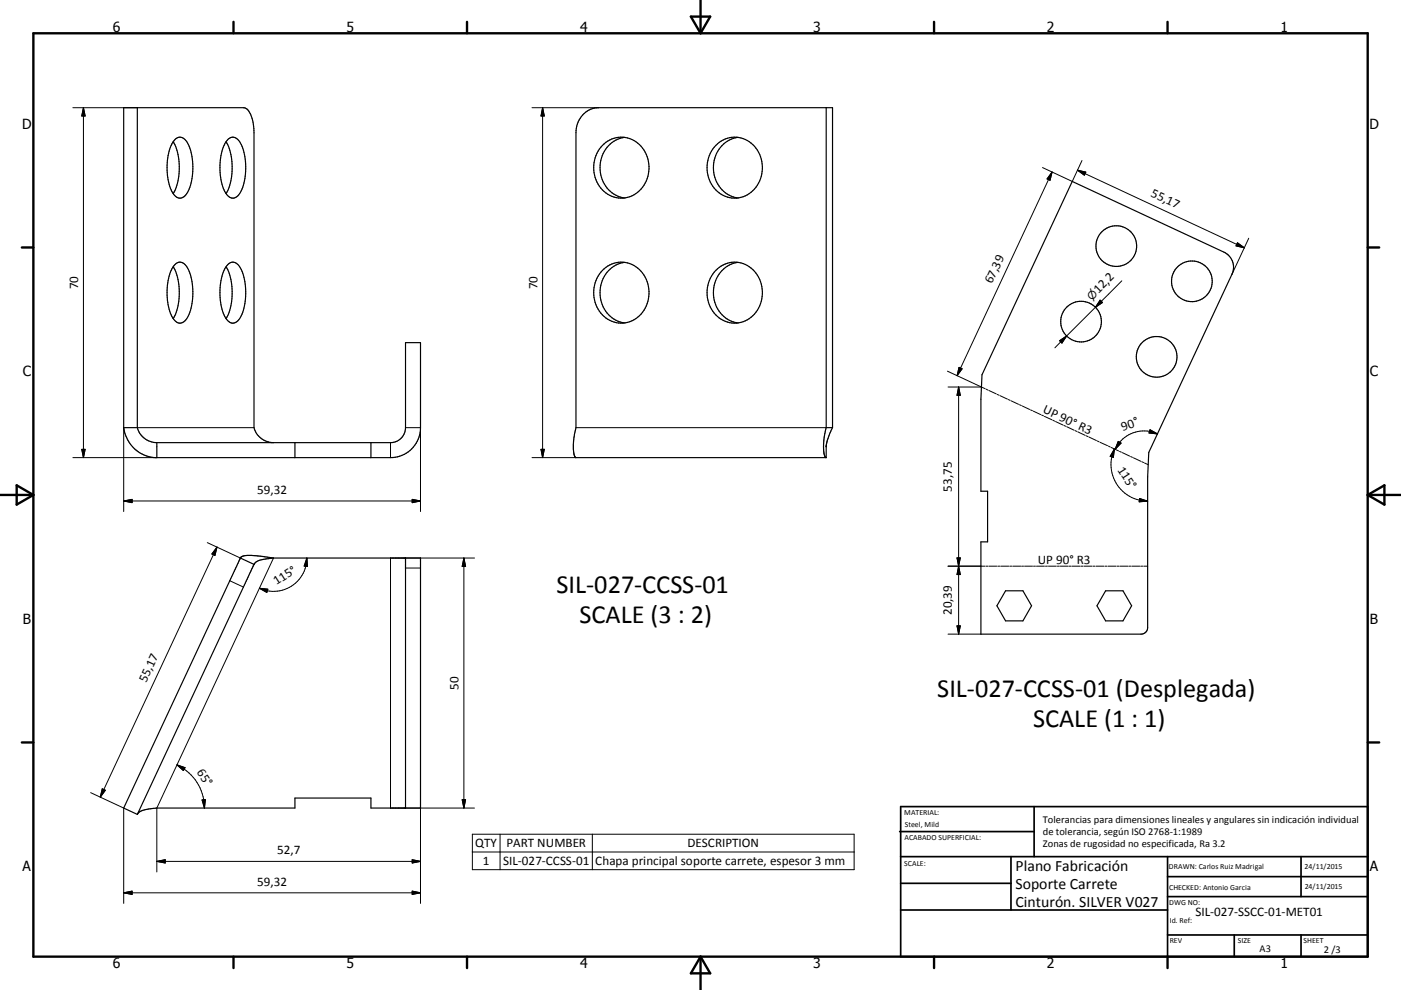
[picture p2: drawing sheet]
<svg xmlns="http://www.w3.org/2000/svg" width="420mm" height="297mm" viewBox="0 0 420 297" stroke-linecap="round" stroke-linejoin="round" font-family="sans-serif">
<g fill="none" stroke="#000" stroke-width=".36">
<path d="M41.2 32.3v96M175.1 34.1a6.2 6.2 0 0 1 4.4-1.8h70.1v96a15.4 15.4 0 0 0-1.9 5.5v3.5l-75.2-.1-.5-1.4-.1-2.5 .8-5v-88.5a7.7 7.7 0 0 1 2.4-5.7zM247.7 32.3v96M51.9 42.5a17.4 17.4 0 0 1 0 15.6M52.6 41.7a2.28 2.28 0 0 1 3.6 1.2 17.7 17.7 0 0 1-.2 15.2 2.24 2.24 0 0 1-2.2 1.3 2.24 2.24 0 0 1-2-1.5 17.2 17.2 0 0 1 .3-15.6zM67.8 42.5a17.4 17.4 0 0 1 0 15.6M68.5 41.7a2.27 2.27 0 0 1 3.6 1.2 17.7 17.7 0 0 1-.3 15.2 2.24 2.24 0 0 1-2.1 1.3 2.24 2.24 0 0 1-2.1-1.5 17.3 17.3 0 0 1 .3-15.6zM180.6 43.6a8 8 0 0 1 13.7 4.1 8.9 8.9 0 0 1-8.9 11.7 9.3 9.3 0 0 1-6.1-14.1zM187.2 41.2a9.4 9.4 0 0 0-5.2 15.2 8.1 8.1 0 0 0 5.2 3M214.6 43.6a8 8 0 0 1 13.6 4.1 8.9 8.9 0 0 1-8.8 11.7 9.3 9.3 0 0 1-6.1-14.1zM221.2 41.2a9.4 9.4 0 0 0-5.2 15.2 8 8 0 0 0 5.2 3M321.5 54.4l45.4 21.2a5 5 0 0 1 2.5 6.7l-25 53.4-.3 7.4v45.1a1.97 1.97 0 0 1-2 2.1h-48v-27.7h2v-15.2h-2v-27.6l.3-7.4z"/>
<path d="M52.4 79.5a2.11 2.11 0 0 1 3.6 .5 17.5 17.5 0 0 1 0 15.6 2.24 2.24 0 0 1-2.2 1.4 2.24 2.24 0 0 1-2-1.6 17.3 17.3 0 0 1 .3-15.6zM68.2 79.5a2.1 2.1 0 0 1 3.6 .5 17.5 17.5 0 0 1 0 15.6 2.24 2.24 0 0 1-2.1 1.4 2.24 2.24 0 0 1-2.1-1.6 17.3 17.3 0 0 1 .3-15.6zM187.2 78.7a9.4 9.4 0 0 0-5.2 15.2 8.1 8.1 0 0 0 5.2 3M221.2 78.7a9.3 9.3 0 0 0-5.2 15.2 8 8 0 0 0 5.2 3M51.9 80a17.4 17.4 0 0 1 0 15.6M67.8 80a17.4 17.4 0 0 1 0 15.6M180.6 81.1a8 8 0 0 1 13.7 4.1 8.9 8.9 0 0 1-8.9 11.7 9.3 9.3 0 0 1-6.1-14zM214.6 81.1a8 8 0 0 1 13.6 4.1 8.9 8.9 0 0 1-8.8 11.7 9.3 9.3 0 0 1-6.1-14zM37.1 128.3a10.2 10.2 0 0 0 9.5 9h70.5a9 9 0 0 0 9-9v-25.5h-4.5v25.5a4.5 4.5 0 0 1-4.5 4.5h-70.1M37.1 128.3v-96h35.9a3.2 3.2 0 0 1 2.4 2.7l.6 2.2 .2 2.6v88.5a6.1 6.1 0 0 0 5.8 4.5M37.1 128.3h4.1M41.2 128.3a6.1 6.1 0 0 0 5.8 4.5"/>
<path d="M47 132.8v4.5M88.4 132.8v4.5M111.2 132.8v4.5M247.7 128.3h1.9M247.7 128.3a13.7 13.7 0 0 0-.2 8.9l.1 .1M72.1 167.4h.1M72.1 167.4l-35 75 4.1 1.9M72.1 167.4l4.1 1.9M72.1 167.4l.5-.5 1.5-.3 2.7 .1 5.2 .7M76.1 169.3l-34.9 75M76.2 169.3h-.1M82 167.4h44.1v75h-14.9v-3h-22.8v3h-41.4l-3.3 .5a3.5 3.5 0 0 0-2.5 1.4"/>
<path d="M82 167.4l-2.9 .4a3.6 3.6 0 0 0-2.9 1.5M121.6 167.4v75M301.5 177.2h5.2l2.6 4.5-2.6 4.6h-5.2l-2.6-4.6zM331.5 177.2h5.2l2.6 4.5-2.6 4.6h-5.2l-2.6-4.6z"/>
<circle cx="334.7" cy="73.8" r="6.1"/>
<circle cx="324.1" cy="96.5" r="6.1"/>
<circle cx="357.3" cy="84.4" r="6.1"/>
<circle cx="346.8" cy="107.1" r="6.1"/>
</g>
<g fill="none" stroke="#000" stroke-width=".3">
<path d="M21.8 32.3h19.4M25 32.3v105M25 32.3l.5 2.5h-1zM159.5 32.3h20M162.7 32.3l.5 2.5h-1zM162.7 32.3v105M315.4 51.6l-28.5 61.1M315.4 51.6l-.6 2.5-.9-.4zM323 51.1l50.1 23.2M323 51.1l2.5 .5-.4 1zM324.4 48.2l-2.9 6.2-8.9-4.1M371 72.9l2.1 1.4-2.5-.5z"/>
<path d="M374.4 71.5l-5 10.8M328.4 92.2l-12.1 12.1M329.8 90l.7 .8-2.1 1.4zM336.3 84.3l-7.9 7.9M284.1 111.4l10.1 4.7M284.2 116.1h10M287.4 116.1v74.2M287.4 116.1l.5 2.5h-1zM287.5 110.2l.9 .4-1.5 2.1zM294.2 116.1l1.2 .5M295.6 116.7l.6 .3M296.5 117.2l2.2 1"/>
<path d="M299 118.3l.5 .3M299.8 118.7l2.2 1M302.3 119.9l.5 .2M317.7 102.2l2.1-1.4-1.4 2.1zM21.8 137.3h25.2M24.5 134.8h1l-.5 2.5zM37.1 128.3v25.2M41.2 128.3h35M117.1 132.8v4.5M121.6 128.3h4.5v25.2M159.5 137.3h13.2M162.2 134.8h1l-.5 2.5z"/>
<path d="M172.7 128.3h75M303.1 120.2l2.3 1.1M305.6 121.4l.6 .3M306.5 121.8l2.2 1M309 123l.5 .2M309.8 123.3l2.2 1.1M312.3 124.5l.6 .3M313.1 124.9l2.3 1M315.6 126.1l.6 .2M316.5 126.5l2.2 1M319 127.6l.5 .3M319.8 128l2.2 1.1"/>
<path d="M322.3 129.2l.6 .2M323.1 129.6l2.3 1M325.6 130.7l.6 .3M326.5 131.1l2.2 1.1M329 132.3l.5 .2M329.8 132.7l2.2 1M332.3 133.8l.6 .3M333.2 134.2l2.2 1.1M334.1 134.7a10.8 10.8 0 0 0-.2 8.7 10.9 10.9 0 0 0 7.7 6.6l2.5 .3M334.1 134.7l-.3 2.5-1-.3zM335.3 132.4l.8 .5-1.8 1.9zM335.6 135.4l.6 .3"/>
<path d="M336.5 135.8l2.2 1M339 137l.5 .2M339.8 137.3l2.2 1.1M342.3 138.5l.6 .3M343.1 138.9l1.2 .5M344.8 128.9l2.2 1.3-2.5-.3zM347 130.2a9.7 9.7 0 0 0-5.9-.7 9.4 9.4 0 0 0-5.4 3.2l-1.4 2.1M37.1 150.3l2.5-.5v1zM37.1 150.3h89M123.6 149.8l2.5 .5-2.5 .5zM341.7 149.6l2.4 .7-2.6 .3zM62.2 162.8l9.9 4.6"/>
<path d="M65.1 164.1l-35 75.1M65.1 164.1l-.7 2.5-.9-.4zM68.9 174.2l4.1 1.9M77.8 176.5l2.5 .3-.3 .9zM82 167.4l-35 75v19.2M92 167.4a9.8 9.8 0 0 1-1.9 5.9 10.1 10.1 0 0 1-10 3.9l-2.3-.7M92 167.4l.2 2.6-1-.2zM121.6 170.4h4.5M139.1 167.4v75M139.1 167.4l.5 2.5h-1zM142.3 167.4h-25.2v75h25.2M284.2 169.9h11.1"/>
<path d="M286.9 167.4h1l-.5 2.5zM287.4 169.9l.5 2.5h-1zM295.6 169.9h.6M296.5 169.9h2.3M299.1 169.9h.6M300 169.9h2.4M302.7 169.9h.6M303.6 169.9h2.4M306.3 169.9h.6M307.2 169.9h2.4M309.9 169.9h.5M310.7 169.9h2.4"/>
<path d="M313.4 169.9h.6M314.3 169.9h2.4M317 169.9h.6M317.9 169.9h2.4M320.6 169.9h.6M321.5 169.9h2.4M324.1 169.9h.6M325.1 169.9h2.3M327.7 169.9h.6M328.6 169.9h2.4M331.3 169.9h.6M332.2 169.9h2.3"/>
<path d="M334.9 169.9h.6M335.7 169.9h2.4M338.4 169.9h.6M339.3 169.9h2.4M342 169.9h.6M342.9 169.9h1.2M284.2 190.3h9.9M286.9 187.8h1l-.5 2.5zM27.2 237.8l9.9 4.6v28.6M30.7 236.7l.9 .4-1.5 2.1zM53.1 229.5a14.3 14.3 0 0 1 8.2 12.9M53.1 229.5l2.4 .8-.5 .9z"/>
<path d="M60.6 240l1-.1-.3 2.5zM138.6 239.9h1l-.5 2.5zM47 258.4h79.1M47 258.4l2.5-.5v1zM123.6 257.9l2.5 .5-2.5 .5zM126.1 242.4v28.6M141.6 250.3h114.5v10.6h-114.5zM141.6 255.6h114.5M149.9 250.3v10.6M177.6 250.3v10.6M37.1 267.9h89M37.1 267.9l2.5-.6v1z"/>
<path d="M123.6 267.3l2.5 .6-2.5 .4z"/>
</g>
<g fill="none" stroke="#000" stroke-width=".71">
<path d="M10 10h400v277h-400zM70 6.6v3.4M140 6.6v3.4M207.1 5h5.8l-2.9 5zM210 0v10M280 6.6v3.4M350 6.6v3.4M6.6 74.2h3.4M410 74.2h3.5M0 148.5h10M5 145.6l5 2.9-5 2.9zM410 148.5h10.1"/>
<path d="M410 148.5l5.1-2.9v5.8zM6.6 222.7h3.4M410 222.7h3.5M70 287v3.4M140 287v3.4M210 287v10M210 287l2.9 5h-5.8zM280 287v3.4M350 287v3.4"/>
</g>
<g fill="none" stroke="#000" stroke-width=".51">
<path d="M269.7 249.5h40.3M270 242h140v45h-140zM270 257h140M303.1 257v16M310 242v15M350 257v30M390.1 257v12M270 265h33.1M270 273h80M350 269h60M350 263h60M350 280.5h60"/>
<path d="M370 280.5v6.5M390.1 280.5v6.5"/>
</g>
<g fill="#000" stroke="#000" stroke-width=".3">
<path d="M25 32.3l.5 2.5h-1zM162.7 32.3l.5 2.5h-1zM315.4 51.6l-.6 2.5-.9-.4zM323 51.1l2.5 .5-.4 1zM371 72.9l2.1 1.4-2.5-.5zM329.8 90l.7 .8-2.1 1.4zM287.5 110.2l.9 .4-1.5 2.1zM287.4 116.1l.5 2.5h-1zM317.7 102.2l2.1-1.4-1.4 2.1zM24.5 134.8h1l-.5 2.5zM162.2 134.8h1l-.5 2.5zM334.1 134.7l-.3 2.5-1-.3z"/>
<path d="M335.3 132.4l.8 .5-1.8 1.9zM344.8 128.9l2.2 1.3-2.5-.3zM37.1 150.3l2.5-.5v1zM123.6 149.8l2.5 .5-2.5 .5zM341.7 149.6l2.4 .7-2.6 .3zM65.1 164.1l-.7 2.5-.9-.4zM77.8 176.5l2.5 .3-.3 .9zM92 167.4l.2 2.6-1-.2zM139.1 167.4l.5 2.5h-1zM286.9 167.4h1l-.5 2.5zM287.4 169.9l.5 2.5h-1zM286.9 187.8h1l-.5 2.5z"/>
<path d="M30.7 236.7l.9 .4-1.5 2.1zM53.1 229.5l2.4 .8-.5 .9zM60.6 240l1-.1-.3 2.5zM138.6 239.9h1l-.5 2.5zM47 258.4l2.5-.5v1zM123.6 257.9l2.5 .5-2.5 .5zM37.1 267.9l2.5-.6v1zM123.6 267.3l2.5 .6-2.5 .4z"/>
</g>
<g font-size="7.9">
<text x="166.9" y="178">SIL-027-CCSS-01</text>
<text x="173.7" y="186.9">SCALE (3 : 2)</text>
<text x="281" y="209">SIL-027-CCSS-01 (Desplegada)</text>
<text x="309.7" y="218">SCALE (1 : 1)</text>
</g>
<g font-size="4.7">
<text x="304.5" y="261.2">Plano Fabricación</text>
<text x="304.5" y="266.6">Soporte Carrete</text>
<text x="304.5" y="272">Cinturón. SILVER V027</text>
</g>
<g font-size="4.2">
<text x="33.9" y="9.6">6</text>
<text x="103.9" y="9.6">5</text>
<text x="173.9" y="9.6">4</text>
<text x="243.8" y="9.6">3</text>
<text x="313.9" y="9.6">2</text>
<text x="383.9" y="9.6">1</text>
<text x="6.7" y="38.7">D</text>
<text x="410.5" y="38.7">D</text>
<text x="6.9" y="112.9">C</text>
<text x="410.7" y="112.9">C</text>
<text x="6.9" y="187.1">B</text>
<text x="410.7" y="187.1">B</text>
<text x="6.8" y="261.4">A</text>
<text x="410.7" y="261.4">A</text>
<text x="33.9" y="290.4">6</text>
<text x="103.9" y="290.4">5</text>
<text x="173.9" y="290.4">4</text>
<text x="243.8" y="290.4">3</text>
<text x="313.9" y="290.4">2</text>
<text x="383.9" y="290.4">1</text>
</g>
<g font-size="3.9">
<text x="344.8" y="58.9" transform="rotate(25 344.8 58.9)">55,17</text>
<text x="23.5" y="86.8" transform="rotate(-90 23.5 86.8)">70</text>
<text x="161.1" y="86.8" transform="rotate(-90 161.1 86.8)">70</text>
<text x="297.3" y="85.3" transform="rotate(-65 297.3 85.3)">67,39</text>
<text x="329.4" y="88.2" transform="rotate(-45 329.4 88.2)">12,2</text>
<text x="312.4" y="123.7" transform="rotate(25 312.4 123.7)">UP 90° R3</text>
<text x="336.6" y="129.3" transform="rotate(-20 336.6 129.3)">90°</text>
<text x="334.9" y="140.9" transform="rotate(57 334.9 140.9)">115°</text>
<text x="77.1" y="148.3">59,32</text>
<text x="285.3" y="147.5" transform="rotate(-90 285.3 147.5)">53,75</text>
<text x="311.1" y="169.1">UP 90° R3</text>
<text x="82.9" y="175.6" transform="rotate(-33 82.9 175.6)">115°</text>
<text x="285.3" y="184.6" transform="rotate(-90 285.3 184.6)">20,39</text>
<text x="43.8" y="204.8" transform="rotate(-65 43.8 204.8)">55,17</text>
<text x="137.5" y="206.9" transform="rotate(-90 137.5 206.9)">50</text>
<text x="58.9" y="231.6" transform="rotate(57 58.9 231.6)">65°</text>
<text x="83.1" y="256.3">52,7</text>
<text x="142.5" y="254.2">QTY</text>
<text x="151.8" y="254.2">PART NUMBER</text>
<text x="206.1" y="254.2">DESCRIPTION</text>
<text x="144.8" y="259.5">1</text>
<text x="150.9" y="259.5">SIL-027-CCSS-01</text>
<text x="178.5" y="259.6">Chapa principal soporte carrete, espesor 3 mm</text>
<text x="77.1" y="265.8">59,32</text>
<text x="358.4" y="274.9">SIL-027-SSCC-01-MET01</text>
</g>
<text font-size="3.3" x="327.3" y="90.2" transform="rotate(-45 327.3 90.2)">⌀</text>
<g font-size="3.1">
<text x="312.7" y="246.8">Tolerancias para dimensiones lineales y angulares sin indicación individual</text>
<text x="312.7" y="250.4">de tolerancia, según ISO 2768-1:1989</text>
<text x="312.7" y="254">Zonas de rugosidad no especificada, Ra 3.2</text>
<text x="377.6" y="285.6">A3</text>
<text x="396.9" y="285.9">2 /3</text>
</g>
<g font-size="2.4">
<text x="271.1" y="244.4">MATERIAL:</text>
<text x="271.2" y="252">ACABADO SUPERFICIAL:</text>
<text x="271.3" y="248">Steel, Mild</text>
<text x="271.1" y="259.7">SCALE:</text>
<text x="350.4" y="260.8">DRAWN: Carlos Ruiz Madrigal</text>
<text x="391.1" y="260.6">24/11/2015</text>
<text x="350.5" y="267">CHECKED: Antonio Garcia</text>
<text x="391.2" y="266.7">24/11/2015</text>
<text x="350.5" y="271.4">DWG NO:</text>
<text x="350.7" y="276.9">Id. Ref:</text>
<text x="350.7" y="282.8">REV</text>
<text x="371.1" y="282.9">SIZE</text>
<text x="390.8" y="283">SHEET</text>
</g>
</svg>
